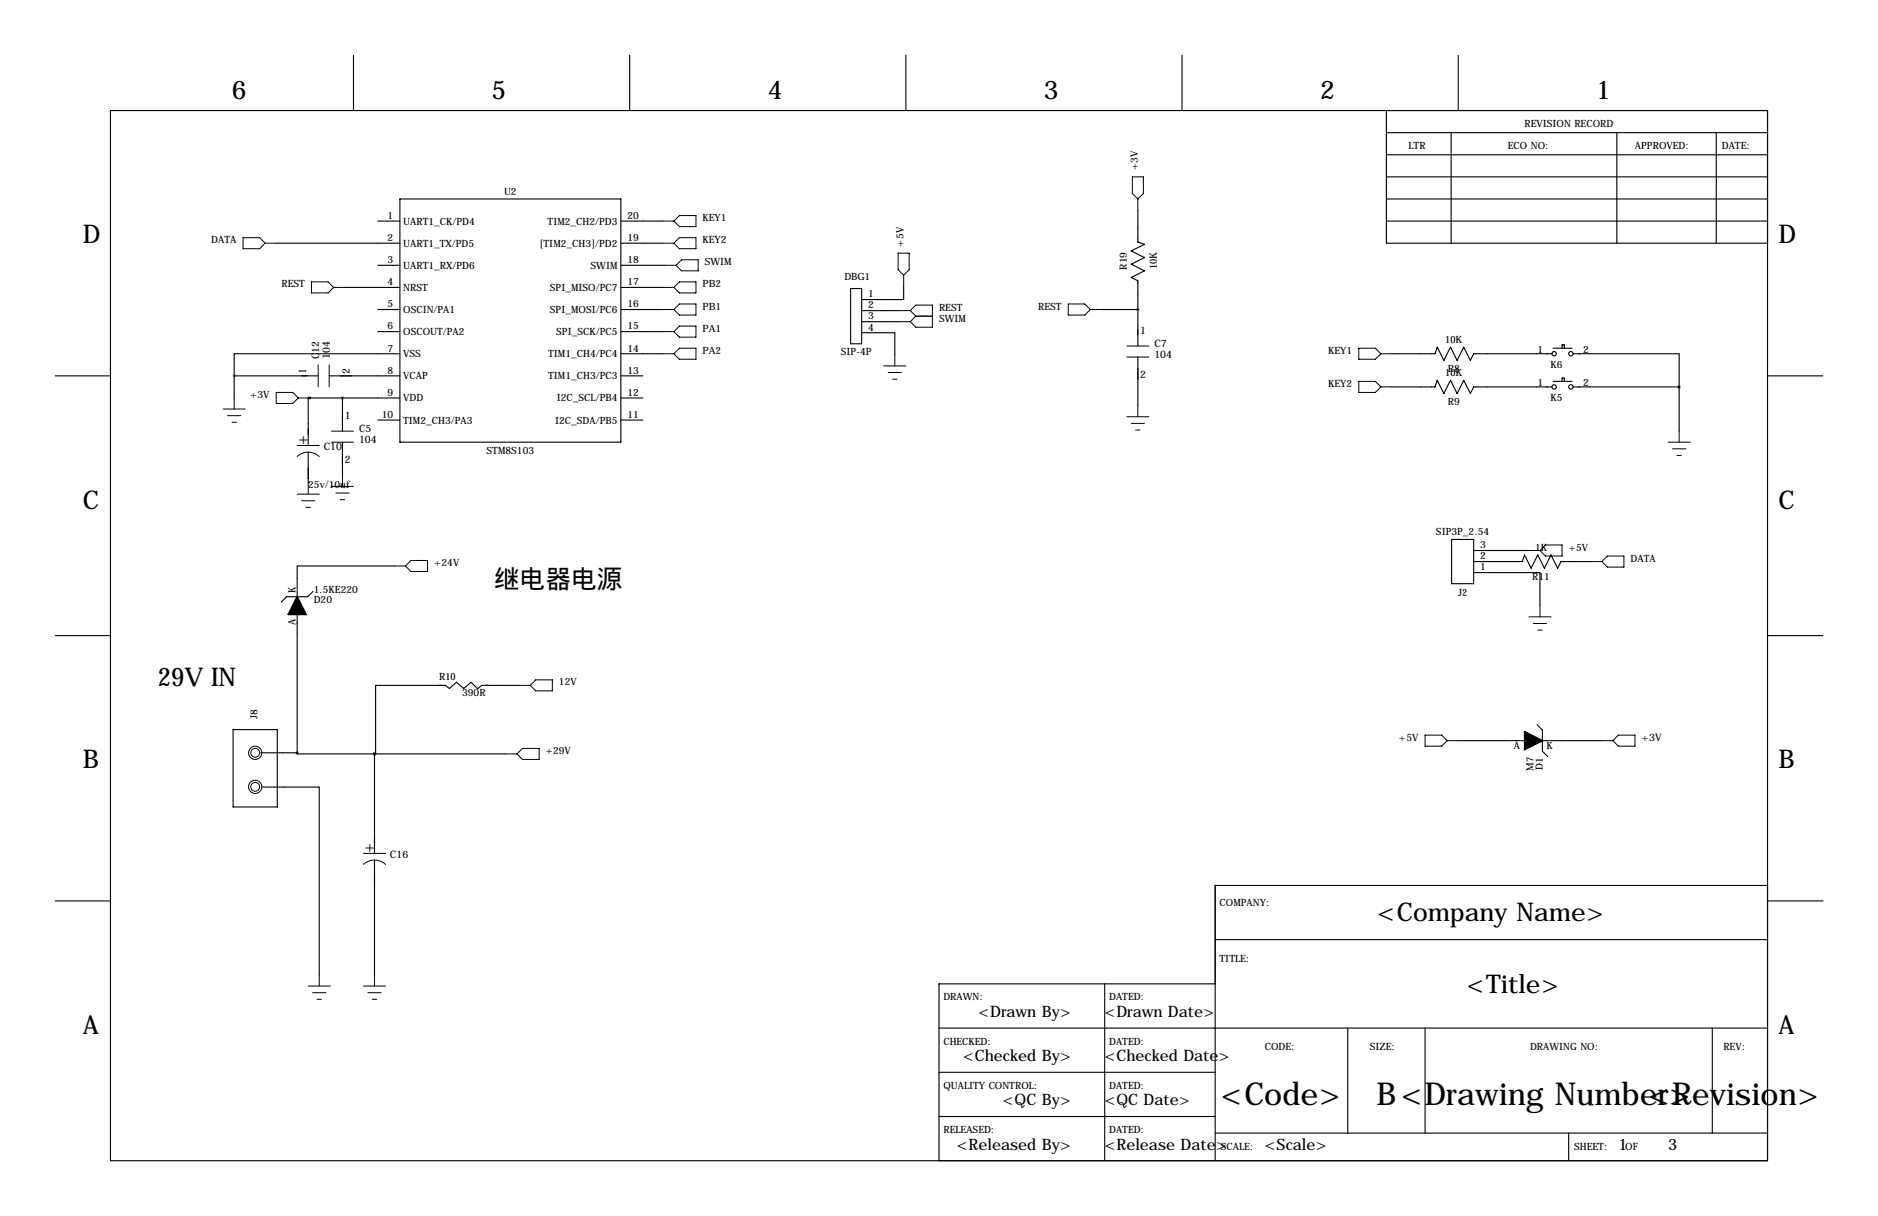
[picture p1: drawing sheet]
<svg xmlns="http://www.w3.org/2000/svg" width="432mm" height="279mm" viewBox="0 0 432 279" stroke-linecap="round" stroke-linejoin="round" font-family="sans-serif">
<g fill="none" stroke="#000" stroke-width=".25">
<path d="M81.3 12.7v12.7M144.8 12.7v12.7M208.3 12.7v12.7M271.8 12.7v12.7M335.3 12.7v12.7M25.4 25.4h381v241.3h-381zM318.8 30.5h87.6M318.8 35.6h87.6M318.8 25.4v30.5h87.6M333.7 30.5v25.4M371.8 30.5v25.4M394.6 30.5v25.4"/>
<path d="M63.5 55.9h28.4M86.9 50.8h5M91.9 45.7h50.8v55.9h-50.8zM142.7 50.8h9.7M142.7 55.9h9.7M261.6 48.3v7.3l1.5 .5-3 1.6 3 1.5-3 1.5 3 1.5-3 1.6 1.5 .7v15M318.8 45.7h87.6M318.8 50.8h87.6M318.8 40.6h87.6M79.2 66h12.7M86.9 61h5M86.9 71.1h5"/>
<path d="M86.9 76.2h5M142.7 61h10.2M142.7 66h9.7M142.7 71.1h9.7M142.7 76.2h9.7M195.6 66.3h2.5v12.7h-2.5zM198.1 76.5h7.6v5M198.1 71.4h8.7M198.1 73.9h8.7M207.8 65.8v3h-9.7M253.2 71.1h8.4M12.7 86.4h12.7"/>
<path d="M53.8 86.4h19.4M53.8 86.4v5M71.1 91.4h-.2v11M71.1 91.4h.1M71.1 91.4h20.8M75.7 86.4h16.2M78.7 91.4v7.7M86.9 96.5h5M91.9 81.3h-38.1v5.1M142.7 86.4h5.1M142.7 81.3h9.7M142.7 91.4h5.1"/>
<path d="M142.7 96.5h5.1M261.6 82v11.2M320 81.3h9.9l.6-1.5 1.5 3 1.5-3 1.5 3 1.5-3 1.6 3 .7-1.5h18.1M320 88.9h9.9l.6-1.5 1.5 3 1.5-3 1.5 3 1.5-3 1.6 3 .7-1.5h18.1M357.1 87.6h4.3M357.1 80h4.3M359.2 80v-.8h.5v.8M359.2 87.6v-.7h.5v.7M361.7 81.3h24.4v7.6M361.7 88.9h24.4M386.1 88.9v10.2M406.4 86.4h12.7"/>
<path d="M70.9 103.9v7.1M78.7 101.6v7.6M68.3 135.6v1.5M72 135.9l-1.2 1.2h-4.9l-1.2 1.2M90.7 130h-22.4v5.4M333.8 124h5v10.1h-5zM338.8 131.6h15.3v7.6M338.8 129h11.2l.5-1.5 1.5 3.1 1.6-3.1 1.5 3.1 1.5-3.1 1.5 3.1 .8-1.6h6.9M338.8 126.5h12.7M12.7 146h12.7M68.3 141.2v31.8M119.4 157.5h-8.7l-.9 .7-1.5-1.4-1.7 1.4-1.6-1.4-1.7 1.4-.9-.7h-16v15.7h-.3"/>
<path d="M406.4 146h12.7M53.6 167.6h10.2v17.8h-10.2zM59.9 173h8.4M68.3 173v.2h17.8M86.1 173.2h.1M86.1 173.2v22.9M86.1 173.2h30.2M335.3 170.2h15.3M353.4 166.5l1.2 1.2v4.9l1.3 1.2M354.6 170.2h1.6M356.4 170.2h11.9M60.2 180.8h13.2v43.2"/>
<path d="M86.1 197.6v26.4M12.7 207h12.7M279.4 215.9h127M406.4 203.5h-127v63.2M406.5 207h12.7M215.9 236.2h190.5M254 226.1v40.6M279.4 226.1h-63.5v40.6M309.9 236.2v24.1M327.7 236.2v24.1M393.7 236.2v24.1M215.9 246.4h63.5"/>
<path d="M215.9 256.5h63.5M279.4 260.3h127M360.7 260.3v6.4"/>
<circle cx="357.3" cy="81.3" r=".51"/>
<circle cx="357.3" cy="88.9" r=".51"/>
<circle cx="361.2" cy="81.3" r=".51"/>
<circle cx="361.2" cy="88.9" r=".51"/>
</g>
<path d="M68.3 137.1l2.1 4.1h-4.1zM350.6 168.1l4 2.1-4 2z" fill="#000" stroke="#000" stroke-width=".38"/>
<g fill="none" stroke="#000" stroke-width=".23">
<path d="M55.9 54.6h3.8l1.3 1.3-1.3 1.3h-3.8zM61 55.9h2.5M152.4 55.9h2.5M152.4 50.8h2.5M154.9 50.8l1.3-1.3h3.8v2.6h-3.8zM156.2 54.6h3.8v2.6h-3.8l-1.3-1.3zM156.7 59.7h3.8v2.5h-3.8l-1.3-1.2zM206.5 58.2h2.5v3.8l-1.2 1.2-1.3-1.2zM260.3 40.6h2.6v3.8l-1.3 1.3-1.3-1.3zM261.6 45.7v2.6M71.6 64.8h3.8l1.3 1.2-1.3 1.3h-3.8zM76.7 66h2.5"/>
<path d="M152.4 66h2.5M152.4 71.1h2.5M152.4 76.2h2.5M152.9 61h2.5M154.9 76.2l1.3-1.3h3.8v2.6h-3.8zM156.2 64.8h3.8v2.5h-3.8l-1.3-1.3zM156.2 69.8h3.8v2.6h-3.8l-1.3-1.3zM206.8 73.9h2.5M206.8 71.4h2.5M207.8 63.2v2.6M209.3 71.4l1.3-1.3h3.8v5.1h-3.8l-1.3-1.3M209.3 71.4l1.3 1.2"/>
<path d="M210.6 72.6h3.8M210.6 72.6l-1.3 1.3M245.6 69.8h3.8l1.3 1.3-1.3 1.3h-3.8zM250.7 71.1h2.5M259.1 79.5h5.1M51.3 94h5.1M52.3 95.5h3.1M53.3 97h1.1M53.8 91.4v2.6M63.5 90.2h3.8l1.3 1.2-1.3 1.3h-3.8zM68.6 91.4h2.5M73.2 83.8v5.1"/>
<path d="M75.7 83.8v5.1M76.2 99.1h5.1M152.4 81.3h2.5M156.2 80h3.8v2.5h-3.8l-1.3-1.2zM203.2 84.1h5.1M204.2 85.6h3.1M205.2 87.1h1M205.7 81.5v2.6M259.1 82h5.1M259.1 95.8h5.1M260.1 97.3h3M261.1 98.8h1"/>
<path d="M261.6 93.2v2.6M312.4 87.6h3.8l1.3 1.3-1.3 1.3h-3.8zM312.4 80h3.8l1.3 1.3-1.3 1.2h-3.8zM317.5 81.3h2.5M317.5 88.9h2.5M386.1 99.1v2.5M68.3 102.4h5.1M68.3 113.5h5.1M68.3 104.9a3.7 3.7 0 0 1 5.1 0M69.3 115.1h3.1M70.4 116.6h1M70.9 111v2.5"/>
<path d="M76.2 101.6h5.1M76.2 111.8h5.1M77.2 113.3h3.1M78.2 114.8h1M78.7 109.2v2.6M383.5 101.6h5.1M384.6 103.1h3M385.6 104.6h1M90.7 130h2.5M94.5 128.8h3.8v2.5h-3.8l-1.3-1.3zM351.5 126.5h2.6M354.1 139.2v2.5"/>
<path d="M354.1 126.5l1.2-1.3h3.9v2.6h-3.9zM365.8 129h2.5M369.6 127.8h3.8v2.5h-3.8l-1.3-1.3zM119.4 157.5h2.5M123.2 156.2h3.8v2.6h-3.8l-1.3-1.3zM351.5 141.7h5.1M352.6 143.3h3M353.6 144.8h1M116.3 173.2h2.6M120.1 172h3.9v2.5h-3.9l-1.2-1.3zM327.7 168.9h3.8l1.2 1.3-1.2 1.2h-3.8zM332.7 170.2h2.6"/>
<path d="M368.3 170.2h2.5M370.8 170.2l1.3-1.3h3.8v2.5h-3.8zM83.6 196.1h5M83.6 198.6a3.7 3.7 0 0 1 5 0M70.9 226.6h5M71.9 228.1h3M72.9 229.6h1M73.4 224v2.6M83.6 226.6h5M84.6 228.1h3M85.6 229.6h1M86.1 224v2.6"/>
<circle cx="58.7" cy="173" r="1.52"/>
<circle cx="58.7" cy="173" r="1.02"/>
<circle cx="58.7" cy="180.8" r="1.52"/>
<circle cx="58.7" cy="180.8" r="1.02"/>
</g>
<path d="M53.8 86.4a.05 .05 0 0 0 .1 0 .05 .05 0 0 0-.1 0zM78.7 91.4a.05 .05 0 0 0 .1 0 .05 .05 0 0 0-.1 0z" fill="#000" stroke="#000" stroke-width=".63"/>
<g font-size="7.3">
<text x="280.7" y="254">&lt;Code&gt;</text>
<text x="316.5" y="254">B&lt;Drawing Number&gt;</text>
<text x="379" y="254">&lt;Revision&gt;</text>
</g>
<g font-size="5.9">
<text x="53.3" y="22.9">6</text>
<text x="113" y="22.9">5</text>
<text x="176.5" y="22.9">4</text>
<text x="240" y="22.9">3</text>
<text x="303.5" y="22.9">2</text>
<text x="367" y="22.9">1</text>
<text x="19" y="55.9">D</text>
<text x="408.9" y="55.9">D</text>
<text x="19" y="116.8">C</text>
<text x="408.9" y="116.8">C</text>
<text x="113.5" y="135.1">继电器电源</text>
<text x="36.3" y="157.7">29V IN</text>
<text x="19" y="176.5">B</text>
<text x="408.9" y="176.5">B</text>
<text x="316.8" y="211.6">&lt;Company Name&gt;</text>
<text x="337.3" y="228.1">&lt;Title&gt;</text>
<text x="19" y="237.5">A</text>
<text x="408.9" y="237.5">A</text>
</g>
<g font-size="3.6">
<text x="68.6" y="102.1">+</text>
<text x="83.8" y="195.8">+</text>
<text x="225" y="233.7">&lt;Drawn By&gt;</text>
<text x="254" y="233.7">&lt;Drawn Date&gt;</text>
<text x="221.4" y="243.8">&lt;Checked By&gt;</text>
<text x="254" y="243.8">&lt;Checked Date&gt;</text>
<text x="230.6" y="254">&lt;QC By&gt;</text>
<text x="254" y="254">&lt;QC Date&gt;</text>
<text x="220" y="264.2">&lt;Released By&gt;</text>
<text x="254" y="264.2">&lt;Release Date&gt;</text>
<text x="290.8" y="264.2">&lt;Scale&gt;</text>
<text x="372.1" y="264.2">1</text>
<text x="383.5" y="264.2">3</text>
</g>
<g font-size="2.4">
<text x="262.1" y="76.7">1</text>
<text x="73.4" y="82.5" transform="rotate(-90 73.4 82.5)">C12</text>
<text x="75.8" y="82.5" transform="rotate(-90 75.8 82.5)">104</text>
<text x="265.4" y="79.8">C7</text>
<text x="265.4" y="82.2">104</text>
<text x="70.4" y="85.9" transform="rotate(-90 70.4 85.9)">1</text>
<text x="80.4" y="85.9" transform="rotate(-90 80.4 85.9)">2</text>
<text x="262.1" y="86.8">2</text>
<text x="79.2" y="96.3">1</text>
<text x="82.5" y="99.3">C5</text>
<text x="82.5" y="101.7">104</text>
<text x="74.4" y="103.4">C10</text>
<text x="79.2" y="106.3">2</text>
<text x="377.4" y="170.2">+3V</text>
<text x="89.7" y="197.1">C16</text>
</g>
<g font-size="2.3">
<text x="350.5" y="29.2">REVISION RECORD</text>
<text x="323.8" y="34.3">LTR</text>
<text x="346.7" y="34.3">ECO NO:</text>
<text x="375.9" y="34.3">APPROVED:</text>
<text x="395.9" y="34.3">DATE:</text>
<text x="261.6" y="39.1" transform="rotate(-90 261.6 39.1)">+3V</text>
<text x="115.9" y="44.7">U2</text>
<text x="89.1" y="50.3">1</text>
<text x="92.7" y="51.6">UART1_CK/PD4</text>
<text x="125.9" y="51.6">TIM2_CH2/PD3</text>
<text x="144.3" y="50.3">20</text>
<text x="161.5" y="50.8">KEY1</text>
<text x="48.6" y="55.9">DATA</text>
<text x="89.1" y="55.4">2</text>
<text x="92.7" y="56.7">UART1_TX/PD5</text>
<text x="124.1" y="56.7">[TIM2_CH3]/PD2</text>
<text x="144.3" y="55.4">19</text>
<text x="161.5" y="55.9">KEY2</text>
<text x="207.8" y="56.6" transform="rotate(-90 207.8 56.6)">+5V</text>
<text x="89.1" y="60.5">3</text>
<text x="89.1" y="65.5">4</text>
<text x="92.7" y="61.8">UART1_RX/PD6</text>
<text x="135.8" y="61.8">SWIM</text>
<text x="144.3" y="60.5">18</text>
<text x="144.3" y="65.5">17</text>
<text x="162.1" y="61">SWIM</text>
<text x="194.1" y="64.3">DBG1</text>
<text x="259.1" y="62" transform="rotate(-90 259.1 62)">R19</text>
<text x="266" y="61.9" transform="rotate(-90 266 61.9)">10K</text>
<text x="64.7" y="66">REST</text>
<text x="89.1" y="70.6">5</text>
<text x="92.7" y="66.8">NRST</text>
<text x="92.7" y="71.9">OSCIN/PA1</text>
<text x="126.4" y="66.8">SPI_MISO/PC7</text>
<text x="126.4" y="71.9">SPI_MOSI/PC6</text>
<text x="144.3" y="70.6">16</text>
<text x="161.5" y="66">PB2</text>
<text x="161.5" y="71.1">PB1</text>
<text x="199.6" y="68.3">1</text>
<text x="199.6" y="70.9">2</text>
<text x="215.9" y="71.4">REST</text>
<text x="238.7" y="71.1">REST</text>
<text x="89.1" y="75.7">6</text>
<text x="92.7" y="77">OSCOUT/PA2</text>
<text x="127.9" y="77">SPI_SCK/PC5</text>
<text x="144.3" y="75.7">15</text>
<text x="161.5" y="76.2">PA1</text>
<text x="199.6" y="73.4">3</text>
<text x="199.6" y="75.9">4</text>
<text x="215.9" y="73.9">SWIM</text>
<text x="89.1" y="80.8">7</text>
<text x="92.7" y="82.1">VSS</text>
<text x="126" y="82.1">TIM1_CH4/PC4</text>
<text x="144.3" y="80.8">14</text>
<text x="161.5" y="81.3">PA2</text>
<text x="193.3" y="81.6">SIP-4P</text>
<text x="305.4" y="81.3">KEY1</text>
<text x="332.3" y="78.7">10K</text>
<text x="353.5" y="81">1</text>
<text x="364" y="81">2</text>
<text x="89.1" y="85.9">8</text>
<text x="92.7" y="87.2">VCAP</text>
<text x="126" y="87.2">TIM1_CH3/PC3</text>
<text x="144.3" y="85.9">13</text>
<text x="305.4" y="88.9">KEY2</text>
<text x="332.3" y="86.4">10K</text>
<text x="332.9" y="85.4">R8</text>
<text x="353.5" y="88.6">1</text>
<text x="356.5" y="84.6">K6</text>
<text x="364" y="88.6">2</text>
<text x="57.5" y="91.4">+3V</text>
<text x="89.1" y="90.9">9</text>
<text x="92.7" y="92.2">VDD</text>
<text x="128" y="92.2">I2C_SCL/PB4</text>
<text x="144.3" y="90.9">12</text>
<text x="332.9" y="93.1">R9</text>
<text x="356.5" y="92.2">K5</text>
<text x="87.8" y="96">10</text>
<text x="92.7" y="97.3">TIM2_CH3/PA3</text>
<text x="127.6" y="97.3">I2C_SDA/PB5</text>
<text x="144.3" y="96">11</text>
<text x="111.9" y="104.2">STM8S103</text>
<text x="70.9" y="112.1">25v/10uf</text>
<text x="330.2" y="122.9">SIP3P_2.54</text>
<text x="340.4" y="126">3</text>
<text x="99.8" y="130">+24V</text>
<text x="340.4" y="131.1">1</text>
<text x="340.4" y="128.5">2</text>
<text x="352.9" y="126.5">1K</text>
<text x="360.7" y="126.5">+5V</text>
<text x="374.9" y="129">DATA</text>
<text x="68" y="136.1" transform="rotate(-90 68 136.1)">K</text>
<text x="72.1" y="136.3">1.5KE220</text>
<text x="335.2" y="136.9">J2</text>
<text x="352.3" y="133.2">R11</text>
<text x="68" y="143.7" transform="rotate(-90 68 143.7)">A</text>
<text x="72.1" y="138.6">D20</text>
<text x="101" y="156.2">R10</text>
<text x="106.3" y="159.9">390R</text>
<text x="128.5" y="157.5">12V</text>
<text x="59.2" y="165.2" transform="rotate(-90 59.2 165.2)">J8</text>
<text x="125.5" y="173.2">+29V</text>
<text x="321.7" y="170.2">+5V</text>
<text x="348.1" y="172.1">A</text>
<text x="355.6" y="172.1">K</text>
<text x="352.6" y="177.2" transform="rotate(-90 352.6 177.2)">M7</text>
<text x="354.7" y="176.9" transform="rotate(-90 354.7 176.9)">D1</text>
<text x="280.4" y="208.3">COMPANY:</text>
<text x="280.4" y="221">TITLE:</text>
<text x="216.9" y="229.9">DRAWN:</text>
<text x="255" y="229.9">DATED:</text>
<text x="216.9" y="240">CHECKED:</text>
<text x="255" y="240">DATED:</text>
<text x="290.8" y="241.3">CODE:</text>
<text x="315" y="241.3">SIZE:</text>
<text x="351.8" y="241.3">DRAWING NO:</text>
<text x="396.2" y="241.3">REV:</text>
<text x="216.9" y="250.2">QUALITY CONTROL:</text>
<text x="255" y="250.2">DATED:</text>
<text x="216.9" y="260.3">RELEASED:</text>
<text x="255" y="260.3">DATED:</text>
<text x="280.7" y="264.2">SCALE:</text>
<text x="361.9" y="264.2">SHEET:</text>
<text x="373.7" y="264.2">OF</text>
</g>
</svg>
